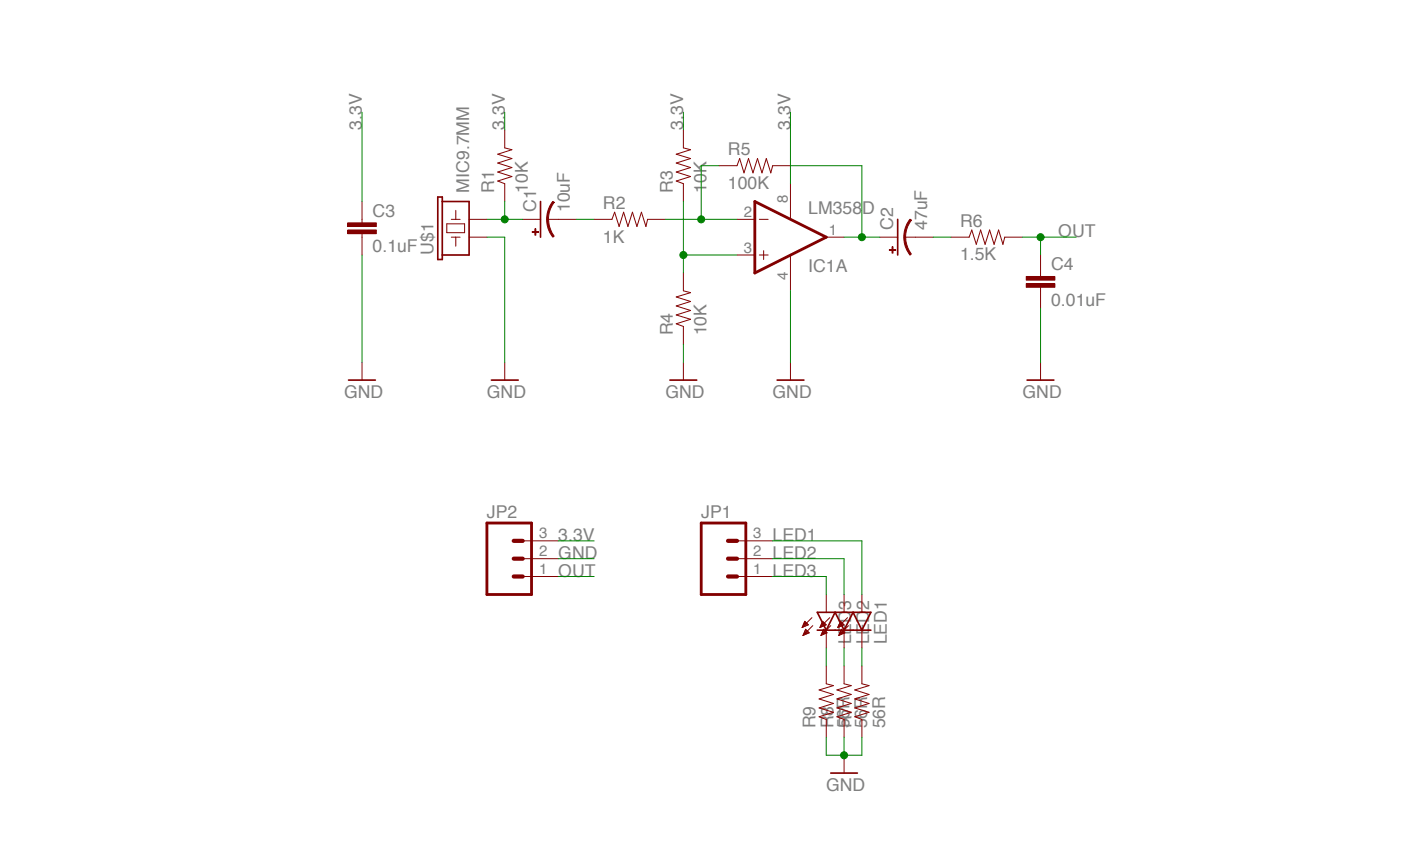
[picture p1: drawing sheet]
<?xml version="1.0" encoding="utf-8"?>
<!DOCTYPE eagle SYSTEM "eagle.dtd">
<!--
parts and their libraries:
SparkFun-Resistors: Licensing: Creative Commons ShareAlike 4.0 International - https://creativecommons.org/licenses/by-sa/4.0
-->
<eagle version="7.1.0">
<drawing>
<settings>
<setting alwaysvectorfont="no"/>
<setting verticaltext="up"/>
</settings>
<grid distance="0.1" unitdist="inch" unit="inch" style="lines" multiple="1" display="no" altdistance="0.01" altunitdist="inch" altunit="inch"/>
<schematic xreflabel="%F%N/%S.%C%R" xrefpart="/%S.%C%R">
<libraries>
<library name="linear">
<symbols>
<symbol name="OPAMP">
<wire x1="-5.08" y1="5.08" x2="-5.08" y2="-5.08" width="0.4064" layer="94"/>
<wire x1="-5.08" y1="-5.08" x2="5.08" y2="0" width="0.4064" layer="94"/>
<wire x1="5.08" y1="0" x2="-5.08" y2="5.08" width="0.4064" layer="94"/>
<wire x1="-3.81" y1="3.175" x2="-3.81" y2="1.905" width="0.1524" layer="94"/>
<wire x1="-4.445" y1="2.54" x2="-3.175" y2="2.54" width="0.1524" layer="94"/>
<wire x1="-4.445" y1="-2.54" x2="-3.175" y2="-2.54" width="0.1524" layer="94"/>
<text x="2.54" y="3.175" size="1.778" layer="95">&gt;NAME</text>
<text x="2.54" y="-5.08" size="1.778" layer="96">&gt;VALUE</text>
<pin name="-IN" x="-7.62" y="-2.54" visible="pad" length="short" direction="in"/>
<pin name="+IN" x="-7.62" y="2.54" visible="pad" length="short" direction="in"/>
<pin name="OUT" x="7.62" y="0" visible="pad" length="short" direction="out" rot="R180"/>
</symbol>
<symbol name="PWR+-">
<text x="1.27" y="3.175" size="0.8128" layer="93" rot="R90">V+</text>
<text x="1.27" y="-4.445" size="0.8128" layer="93" rot="R90">V-</text>
<pin name="V+" x="0" y="7.62" visible="pad" length="middle" direction="pwr" rot="R270"/>
<pin name="V-" x="0" y="-7.62" visible="pad" length="middle" direction="pwr" rot="R90"/>
</symbol>
</symbols>
<devicesets>
<deviceset name="LM358" prefix="IC">
<gates>
<gate name="A" symbol="OPAMP" x="15.24" y="10.16" swaplevel="1"/>
<gate name="B" symbol="OPAMP" x="15.24" y="-12.7" swaplevel="1"/>
<gate name="P" symbol="PWR+-" x="15.24" y="10.16" addlevel="request"/>
</gates>
<devices>
<device name="N" package="DIL08">
<connects>
<connect gate="A" pin="+IN" pad="3"/>
<connect gate="A" pin="-IN" pad="2"/>
<connect gate="A" pin="OUT" pad="1"/>
<connect gate="B" pin="+IN" pad="5"/>
<connect gate="B" pin="-IN" pad="6"/>
<connect gate="B" pin="OUT" pad="7"/>
<connect gate="P" pin="V+" pad="8"/>
<connect gate="P" pin="V-" pad="4"/>
</connects>
<technologies>
<technology name=""/>
</technologies>
</device>
<device name="D" package="SO08">
<connects>
<connect gate="A" pin="+IN" pad="3"/>
<connect gate="A" pin="-IN" pad="2"/>
<connect gate="A" pin="OUT" pad="1"/>
<connect gate="B" pin="+IN" pad="5"/>
<connect gate="B" pin="-IN" pad="6"/>
<connect gate="B" pin="OUT" pad="7"/>
<connect gate="P" pin="V+" pad="8"/>
<connect gate="P" pin="V-" pad="4"/>
</connects>
<technologies>
<technology name=""/>
</technologies>
</device>
<device name="MX" package="SO08">
<connects>
<connect gate="A" pin="+IN" pad="3"/>
<connect gate="A" pin="-IN" pad="2"/>
<connect gate="A" pin="OUT" pad="1"/>
<connect gate="B" pin="+IN" pad="5"/>
<connect gate="B" pin="-IN" pad="6"/>
<connect gate="B" pin="OUT" pad="7"/>
<connect gate="P" pin="V+" pad="8"/>
<connect gate="P" pin="V-" pad="4"/>
</connects>
<technologies>
<technology name=""/>
</technologies>
</device>
</devices>
</deviceset>
</devicesets>
</library>
<library name="SparkFun-Resistors">
<symbols>
<symbol name="RESISTOR">
<wire x1="-2.54" y1="0" x2="-2.159" y2="1.016" width="0.1524" layer="94"/>
<wire x1="-2.159" y1="1.016" x2="-1.524" y2="-1.016" width="0.1524" layer="94"/>
<wire x1="-1.524" y1="-1.016" x2="-0.889" y2="1.016" width="0.1524" layer="94"/>
<wire x1="-0.889" y1="1.016" x2="-0.254" y2="-1.016" width="0.1524" layer="94"/>
<wire x1="-0.254" y1="-1.016" x2="0.381" y2="1.016" width="0.1524" layer="94"/>
<wire x1="0.381" y1="1.016" x2="1.016" y2="-1.016" width="0.1524" layer="94"/>
<wire x1="1.016" y1="-1.016" x2="1.651" y2="1.016" width="0.1524" layer="94"/>
<wire x1="1.651" y1="1.016" x2="2.286" y2="-1.016" width="0.1524" layer="94"/>
<wire x1="2.286" y1="-1.016" x2="2.54" y2="0" width="0.1524" layer="94"/>
<text x="-3.81" y="1.4986" size="1.778" layer="95">&gt;NAME</text>
<text x="-3.81" y="-3.302" size="1.778" layer="96">&gt;VALUE</text>
<pin name="2" x="5.08" y="0" visible="off" length="short" direction="pas" swaplevel="1" rot="R180"/>
<pin name="1" x="-5.08" y="0" visible="off" length="short" direction="pas" swaplevel="1"/>
</symbol>
</symbols>
<devicesets>
<deviceset name="RESISTOR" prefix="R" uservalue="yes">
<gates>
<gate name="G$1" symbol="RESISTOR" x="0" y="0"/>
</gates>
<devices>
<device name="1206" package="1206">
<connects>
<connect gate="G$1" pin="1" pad="1"/>
<connect gate="G$1" pin="2" pad="2"/>
</connects>
<technologies>
<technology name=""/>
</technologies>
</device>
<device name="AXIAL-0.3" package="AXIAL-0.3">
<connects>
<connect gate="G$1" pin="1" pad="P$1"/>
<connect gate="G$1" pin="2" pad="P$2"/>
</connects>
<technologies>
<technology name=""/>
</technologies>
</device>
<device name="2010" package="R2010">
<connects>
<connect gate="G$1" pin="1" pad="1"/>
<connect gate="G$1" pin="2" pad="2"/>
</connects>
<technologies>
<technology name=""/>
</technologies>
</device>
<device name="0805-RES" package="0805">
<connects>
<connect gate="G$1" pin="1" pad="1"/>
<connect gate="G$1" pin="2" pad="2"/>
</connects>
<technologies>
<technology name=""/>
</technologies>
</device>
<device name="0603-RES" package="0603-RES">
<connects>
<connect gate="G$1" pin="1" pad="1"/>
<connect gate="G$1" pin="2" pad="2"/>
</connects>
<technologies>
<technology name=""/>
</technologies>
</device>
<device name="0603" package="0603-RES">
<connects>
<connect gate="G$1" pin="1" pad="1"/>
<connect gate="G$1" pin="2" pad="2"/>
</connects>
<technologies>
<technology name=""/>
</technologies>
</device>
<device name="PTH-1/6W" package="1/6W-RES">
<connects>
<connect gate="G$1" pin="1" pad="1"/>
<connect gate="G$1" pin="2" pad="2"/>
</connects>
<technologies>
<technology name=""/>
</technologies>
</device>
<device name="2512" package="R2512">
<connects>
<connect gate="G$1" pin="1" pad="1"/>
<connect gate="G$1" pin="2" pad="2"/>
</connects>
<technologies>
<technology name=""/>
</technologies>
</device>
<device name="PTH-1/4W" package="AXIAL-0.4">
<connects>
<connect gate="G$1" pin="1" pad="P$1"/>
<connect gate="G$1" pin="2" pad="P$2"/>
</connects>
<technologies>
<technology name=""/>
</technologies>
</device>
<device name="PTH-1/2W" package="AXIAL-0.5">
<connects>
<connect gate="G$1" pin="1" pad="P$1"/>
<connect gate="G$1" pin="2" pad="P$2"/>
</connects>
<technologies>
<technology name=""/>
</technologies>
</device>
<device name="PTH-1W" package="AXIAL-0.6">
<connects>
<connect gate="G$1" pin="1" pad="P$1"/>
<connect gate="G$1" pin="2" pad="P$2"/>
</connects>
<technologies>
<technology name=""/>
</technologies>
</device>
<device name="PTH-2W" package="AXIAL-0.8">
<connects>
<connect gate="G$1" pin="1" pad="P$1"/>
<connect gate="G$1" pin="2" pad="P$2"/>
</connects>
<technologies>
<technology name=""/>
</technologies>
</device>
<device name="KIT" package="AXIAL-0.3-KIT">
<connects>
<connect gate="G$1" pin="1" pad="P$1"/>
<connect gate="G$1" pin="2" pad="P$2"/>
</connects>
<technologies>
<technology name=""/>
</technologies>
</device>
<device name="EZ" package="AXIAL-0.3EZ">
<connects>
<connect gate="G$1" pin="1" pad="P$1"/>
<connect gate="G$1" pin="2" pad="P$2"/>
</connects>
<technologies>
<technology name=""/>
</technologies>
</device>
<device name="PTH-1/4W-VERT-KIT" package="AXIAL-0.1EZ">
<connects>
<connect gate="G$1" pin="1" pad="P$1"/>
<connect gate="G$1" pin="2" pad="P$2"/>
</connects>
<technologies>
<technology name=""/>
</technologies>
</device>
<device name="PTH-1/4W-VERT" package="AXIAL-0.1">
<connects>
<connect gate="G$1" pin="1" pad="P$1"/>
<connect gate="G$1" pin="2" pad="P$2"/>
</connects>
<technologies>
<technology name=""/>
</technologies>
</device>
</devices>
</deviceset>
</devicesets>
</library>
<library name="SparkFun-Sensors">
<symbols>
<symbol name="BUZZER">
<wire x1="-1.27" y1="1.905" x2="0" y2="1.905" width="0.1524" layer="94"/>
<wire x1="0" y1="1.905" x2="0" y2="2.54" width="0.1524" layer="94"/>
<wire x1="0" y1="1.905" x2="0" y2="1.27" width="0.1524" layer="94"/>
<wire x1="0.635" y1="3.175" x2="0.635" y2="0.635" width="0.1524" layer="94"/>
<wire x1="0.635" y1="0.635" x2="1.905" y2="0.635" width="0.1524" layer="94"/>
<wire x1="1.905" y1="0.635" x2="1.905" y2="3.175" width="0.1524" layer="94"/>
<wire x1="1.905" y1="3.175" x2="0.635" y2="3.175" width="0.1524" layer="94"/>
<wire x1="2.54" y1="2.54" x2="2.54" y2="1.905" width="0.1524" layer="94"/>
<wire x1="2.54" y1="1.905" x2="3.81" y2="1.905" width="0.1524" layer="94"/>
<wire x1="2.54" y1="1.905" x2="2.54" y2="1.27" width="0.1524" layer="94"/>
<wire x1="5.08" y1="0" x2="5.08" y2="3.81" width="0.254" layer="94"/>
<wire x1="5.08" y1="3.81" x2="5.715" y2="3.81" width="0.254" layer="94"/>
<wire x1="5.715" y1="3.81" x2="5.715" y2="4.445" width="0.254" layer="94"/>
<wire x1="5.715" y1="4.445" x2="-3.175" y2="4.445" width="0.254" layer="94"/>
<wire x1="-3.175" y1="4.445" x2="-3.175" y2="3.81" width="0.254" layer="94"/>
<wire x1="-3.175" y1="3.81" x2="-2.54" y2="3.81" width="0.254" layer="94"/>
<wire x1="-2.54" y1="3.81" x2="-2.54" y2="0" width="0.254" layer="94"/>
<wire x1="-2.54" y1="3.81" x2="5.08" y2="3.81" width="0.254" layer="94"/>
<wire x1="-2.54" y1="0" x2="5.08" y2="0" width="0.254" layer="94"/>
<text x="-2.54" y="5.08" size="1.778" layer="95">&gt;NAME</text>
<text x="6.35" y="0" size="1.778" layer="96">&gt;VALUE</text>
<pin name="2" x="2.54" y="-2.54" visible="off" length="short" direction="pas" rot="R90"/>
<pin name="1" x="0" y="-2.54" visible="off" length="short" direction="pas" rot="R90"/>
</symbol>
</symbols>
<devicesets>
<deviceset name="MIC">
<gates>
<gate name="G$1" symbol="BUZZER" x="0" y="0"/>
</gates>
<devices>
<device name="9.7MM" package="MIC-9.7MM">
<connects>
<connect gate="G$1" pin="1" pad="1"/>
<connect gate="G$1" pin="2" pad="2"/>
</connects>
<technologies>
<technology name="">
<attribute name="PROD_ID" value="COMP-08856" constant="no"/>
</technology>
</technologies>
</device>
<device name="ELECTRET_SMD" package="MIC_ELECTRET_SMD">
<connects>
<connect gate="G$1" pin="1" pad="1"/>
<connect gate="G$1" pin="2" pad="2"/>
</connects>
<technologies>
<technology name=""/>
</technologies>
</device>
<device name="SMD_LESS_PASTE" package="MIC_ELECTRET_SMD_LESS_PASTE">
<connects>
<connect gate="G$1" pin="1" pad="1"/>
<connect gate="G$1" pin="2" pad="2"/>
</connects>
<technologies>
<technology name=""/>
</technologies>
</device>
</devices>
</deviceset>
</devicesets>
</library>
<library name="SparkFun-Capacitors">
<symbols>
<symbol name="CAP">
<wire x1="0" y1="2.54" x2="0" y2="2.032" width="0.1524" layer="94"/>
<wire x1="0" y1="0" x2="0" y2="0.508" width="0.1524" layer="94"/>
<text x="1.524" y="2.921" size="1.778" layer="95">&gt;NAME</text>
<text x="1.524" y="-2.159" size="1.778" layer="96">&gt;VALUE</text>
<rectangle x1="-2.032" y1="0.508" x2="2.032" y2="1.016" layer="94"/>
<rectangle x1="-2.032" y1="1.524" x2="2.032" y2="2.032" layer="94"/>
<pin name="1" x="0" y="5.08" visible="off" length="short" direction="pas" swaplevel="1" rot="R270"/>
<pin name="2" x="0" y="-2.54" visible="off" length="short" direction="pas" swaplevel="1" rot="R90"/>
</symbol>
</symbols>
<devicesets>
<deviceset name="CAP" prefix="C" uservalue="yes">
<gates>
<gate name="G$1" symbol="CAP" x="0" y="0"/>
</gates>
<devices>
<device name="PTH" package="CAP-PTH-SMALL">
<connects>
<connect gate="G$1" pin="1" pad="1"/>
<connect gate="G$1" pin="2" pad="2"/>
</connects>
<technologies>
<technology name=""/>
</technologies>
</device>
<device name="PTH2" package="CAP-PTH-SMALL2">
<connects>
<connect gate="G$1" pin="1" pad="1"/>
<connect gate="G$1" pin="2" pad="2"/>
</connects>
<technologies>
<technology name=""/>
</technologies>
</device>
<device name="0805" package="0805">
<connects>
<connect gate="G$1" pin="1" pad="1"/>
<connect gate="G$1" pin="2" pad="2"/>
</connects>
<technologies>
<technology name=""/>
</technologies>
</device>
<device name="PTH3" package="CAP-PTH-LARGE">
<connects>
<connect gate="G$1" pin="1" pad="1"/>
<connect gate="G$1" pin="2" pad="2"/>
</connects>
<technologies>
<technology name=""/>
</technologies>
</device>
<device name="SMD" package="GRM43D">
<connects>
<connect gate="G$1" pin="1" pad="A"/>
<connect gate="G$1" pin="2" pad="C"/>
</connects>
<technologies>
<technology name=""/>
</technologies>
</device>
<device name="0603-CAP" package="0603-CAP">
<connects>
<connect gate="G$1" pin="1" pad="1"/>
<connect gate="G$1" pin="2" pad="2"/>
</connects>
<technologies>
<technology name=""/>
</technologies>
</device>
<device name="0402-CAP" package="0402-CAP">
<connects>
<connect gate="G$1" pin="1" pad="1"/>
<connect gate="G$1" pin="2" pad="2"/>
</connects>
<technologies>
<technology name=""/>
</technologies>
</device>
<device name="PTH1" package="CAP-PTH-5MM">
<connects>
<connect gate="G$1" pin="1" pad="1"/>
<connect gate="G$1" pin="2" pad="2"/>
</connects>
<technologies>
<technology name=""/>
</technologies>
</device>
<device name="_" package="AXIAL-5MM">
<connects>
<connect gate="G$1" pin="1" pad="P$1"/>
<connect gate="G$1" pin="2" pad="P$2"/>
</connects>
<technologies>
<technology name=""/>
</technologies>
</device>
<device name="1210" package="1210">
<connects>
<connect gate="G$1" pin="1" pad="1"/>
<connect gate="G$1" pin="2" pad="2"/>
</connects>
<technologies>
<technology name=""/>
</technologies>
</device>
<device name="1206" package="1206">
<connects>
<connect gate="G$1" pin="1" pad="1"/>
<connect gate="G$1" pin="2" pad="2"/>
</connects>
<technologies>
<technology name=""/>
</technologies>
</device>
<device name="ASMD" package="CTZ3">
<connects>
<connect gate="G$1" pin="1" pad="+"/>
<connect gate="G$1" pin="2" pad="-"/>
</connects>
<technologies>
<technology name=""/>
</technologies>
</device>
<device name="KIT" package="CAP-PTH-SMALL-KIT">
<connects>
<connect gate="G$1" pin="1" pad="1"/>
<connect gate="G$1" pin="2" pad="2"/>
</connects>
<technologies>
<technology name=""/>
</technologies>
</device>
<device name="EZ" package="CAP-PTH-SMALLEZ">
<connects>
<connect gate="G$1" pin="1" pad="1"/>
<connect gate="G$1" pin="2" pad="2"/>
</connects>
<technologies>
<technology name=""/>
</technologies>
</device>
</devices>
</deviceset>
</devicesets>
</library>
<library name="SparkFun-Aesthetics">
<symbols>
<symbol name="DGND">
<wire x1="-1.905" y1="0" x2="1.905" y2="0" width="0.254" layer="94"/>
<text x="-2.54" y="-2.54" size="1.778" layer="96">&gt;VALUE</text>
<pin name="GND" x="0" y="2.54" visible="off" length="short" direction="sup" rot="R270"/>
</symbol>
</symbols>
<devicesets>
<deviceset name="GND" prefix="GND">
<gates>
<gate name="1" symbol="DGND" x="0" y="0"/>
</gates>
<devices>
<device name="">
<technologies>
<technology name=""/>
</technologies>
</device>
</devices>
</deviceset>
</devicesets>
</library>
<library name="SparkFun-LED">
<symbols>
<symbol name="LED">
<wire x1="1.27" y1="0" x2="0" y2="-2.54" width="0.254" layer="94"/>
<wire x1="0" y1="-2.54" x2="-1.27" y2="0" width="0.254" layer="94"/>
<wire x1="1.27" y1="-2.54" x2="0" y2="-2.54" width="0.254" layer="94"/>
<wire x1="0" y1="-2.54" x2="-1.27" y2="-2.54" width="0.254" layer="94"/>
<wire x1="1.27" y1="0" x2="0" y2="0" width="0.254" layer="94"/>
<wire x1="0" y1="0" x2="-1.27" y2="0" width="0.254" layer="94"/>
<wire x1="-2.032" y1="-0.762" x2="-3.429" y2="-2.159" width="0.1524" layer="94"/>
<wire x1="-1.905" y1="-1.905" x2="-3.302" y2="-3.302" width="0.1524" layer="94"/>
<text x="3.556" y="-4.572" size="1.778" layer="95" rot="R90">&gt;NAME</text>
<text x="5.715" y="-4.572" size="1.778" layer="96" rot="R90">&gt;VALUE</text>
<pin name="C" x="0" y="-5.08" visible="off" length="short" direction="pas" rot="R90"/>
<pin name="A" x="0" y="2.54" visible="off" length="short" direction="pas" rot="R270"/>
<polygon width="0.1524" layer="94">
<vertex x="-3.429" y="-2.159"/>
<vertex x="-3.048" y="-1.27"/>
<vertex x="-2.54" y="-1.778"/>
</polygon>
<polygon width="0.1524" layer="94">
<vertex x="-3.302" y="-3.302"/>
<vertex x="-2.921" y="-2.413"/>
<vertex x="-2.413" y="-2.921"/>
</polygon>
</symbol>
</symbols>
<devicesets>
<deviceset name="LED" prefix="LED" uservalue="yes">
<gates>
<gate name="G$1" symbol="LED" x="0" y="0"/>
</gates>
<devices>
<device name="5MM" package="LED5MM">
<connects>
<connect gate="G$1" pin="A" pad="A"/>
<connect gate="G$1" pin="C" pad="K"/>
</connects>
<technologies>
<technology name=""/>
</technologies>
</device>
<device name="3MM" package="LED3MM">
<connects>
<connect gate="G$1" pin="A" pad="A"/>
<connect gate="G$1" pin="C" pad="K"/>
</connects>
<technologies>
<technology name=""/>
</technologies>
</device>
<device name="1206" package="LED-1206">
<connects>
<connect gate="G$1" pin="A" pad="A"/>
<connect gate="G$1" pin="C" pad="C"/>
</connects>
<technologies>
<technology name=""/>
</technologies>
</device>
<device name="0603" package="LED-0603">
<connects>
<connect gate="G$1" pin="A" pad="A"/>
<connect gate="G$1" pin="C" pad="C"/>
</connects>
<technologies>
<technology name=""/>
</technologies>
</device>
<device name="10MM" package="LED10MM">
<connects>
<connect gate="G$1" pin="A" pad="A"/>
<connect gate="G$1" pin="C" pad="C"/>
</connects>
<technologies>
<technology name=""/>
</technologies>
</device>
<device name="-FKIT-1206" package="FKIT-LED-1206">
<connects>
<connect gate="G$1" pin="A" pad="A"/>
<connect gate="G$1" pin="C" pad="C"/>
</connects>
<technologies>
<technology name=""/>
</technologies>
</device>
<device name="-3MM-NO_SILK" package="LED3MM-NS">
<connects>
<connect gate="G$1" pin="A" pad="A"/>
<connect gate="G$1" pin="C" pad="K"/>
</connects>
<technologies>
<technology name=""/>
</technologies>
</device>
<device name="5MM-KIT" package="LED5MM-KIT">
<connects>
<connect gate="G$1" pin="A" pad="A"/>
<connect gate="G$1" pin="C" pad="K"/>
</connects>
<technologies>
<technology name=""/>
</technologies>
</device>
<device name="1206-BOTTOM" package="LED-1206-BOTTOM">
<connects>
<connect gate="G$1" pin="A" pad="A"/>
<connect gate="G$1" pin="C" pad="C"/>
</connects>
<technologies>
<technology name=""/>
</technologies>
</device>
</devices>
</deviceset>
</devicesets>
</library>
<library name="IDEO-Capacitors">
<symbols>
<symbol name="POLAR">
<wire x1="-2.54" y1="0" x2="2.54" y2="0" width="0.254" layer="94"/>
<wire x1="0" y1="-1.016" x2="0" y2="-2.54" width="0.1524" layer="94"/>
<wire x1="0" y1="-1" x2="2.4892" y2="-1.8542" width="0.254" layer="94" curve="-37.878202" cap="flat"/>
<wire x1="-2.4669" y1="-1.8504" x2="0" y2="-1.0161" width="0.254" layer="94" curve="-37.376341" cap="flat"/>
<text x="1.016" y="0.635" size="1.778" layer="95">&gt;NAME</text>
<text x="1.016" y="-4.191" size="1.778" layer="96">&gt;VALUE</text>
<rectangle x1="-2.253" y1="0.668" x2="-1.364" y2="0.795" layer="94"/>
<rectangle x1="-1.872" y1="0.287" x2="-1.745" y2="1.176" layer="94"/>
<pin name="+" x="0" y="2.54" visible="off" length="short" direction="pas" swaplevel="1" rot="R270"/>
<pin name="-" x="0" y="-5.08" visible="off" length="short" direction="pas" swaplevel="1" rot="R90"/>
</symbol>
</symbols>
<devicesets>
<deviceset name="SURFACEMT" prefix="C">
<gates>
<gate name="G$1" symbol="POLAR" x="0" y="0"/>
</gates>
<devices>
<device name="POLAR" package="POLAR">
<connects>
<connect gate="G$1" pin="+" pad="P$1"/>
<connect gate="G$1" pin="-" pad="P$2"/>
</connects>
<technologies>
<technology name=""/>
</technologies>
</device>
</devices>
</deviceset>
</devicesets>
</library>
<library name="SparkFun-Connectors">
<symbols>
<symbol name="M03">
<wire x1="3.81" y1="-5.08" x2="-2.54" y2="-5.08" width="0.4064" layer="94"/>
<wire x1="1.27" y1="2.54" x2="2.54" y2="2.54" width="0.6096" layer="94"/>
<wire x1="1.27" y1="0" x2="2.54" y2="0" width="0.6096" layer="94"/>
<wire x1="1.27" y1="-2.54" x2="2.54" y2="-2.54" width="0.6096" layer="94"/>
<wire x1="-2.54" y1="5.08" x2="-2.54" y2="-5.08" width="0.4064" layer="94"/>
<wire x1="3.81" y1="-5.08" x2="3.81" y2="5.08" width="0.4064" layer="94"/>
<wire x1="-2.54" y1="5.08" x2="3.81" y2="5.08" width="0.4064" layer="94"/>
<text x="-2.54" y="-7.62" size="1.778" layer="96">&gt;VALUE</text>
<text x="-2.54" y="5.842" size="1.778" layer="95">&gt;NAME</text>
<pin name="1" x="7.62" y="-2.54" visible="pad" length="middle" direction="pas" swaplevel="1" rot="R180"/>
<pin name="2" x="7.62" y="0" visible="pad" length="middle" direction="pas" swaplevel="1" rot="R180"/>
<pin name="3" x="7.62" y="2.54" visible="pad" length="middle" direction="pas" swaplevel="1" rot="R180"/>
</symbol>
</symbols>
<devicesets>
<deviceset name="M03" prefix="JP" uservalue="yes">
<gates>
<gate name="G$1" symbol="M03" x="-2.54" y="0"/>
</gates>
<devices>
<device name="PTH" package="1X03">
<connects>
<connect gate="G$1" pin="1" pad="1"/>
<connect gate="G$1" pin="2" pad="2"/>
<connect gate="G$1" pin="3" pad="3"/>
</connects>
<technologies>
<technology name=""/>
</technologies>
</device>
<device name="POLAR" package="MOLEX-1X3">
<connects>
<connect gate="G$1" pin="1" pad="1"/>
<connect gate="G$1" pin="2" pad="2"/>
<connect gate="G$1" pin="3" pad="3"/>
</connects>
<technologies>
<technology name=""/>
</technologies>
</device>
<device name="SCREW" package="SCREWTERMINAL-3.5MM-3">
<connects>
<connect gate="G$1" pin="1" pad="1"/>
<connect gate="G$1" pin="2" pad="2"/>
<connect gate="G$1" pin="3" pad="3"/>
</connects>
<technologies>
<technology name=""/>
</technologies>
</device>
<device name="LOCK" package="1X03_LOCK">
<connects>
<connect gate="G$1" pin="1" pad="1"/>
<connect gate="G$1" pin="2" pad="2"/>
<connect gate="G$1" pin="3" pad="3"/>
</connects>
<technologies>
<technology name=""/>
</technologies>
</device>
<device name="LOCK_LONGPADS" package="1X03_LOCK_LONGPADS">
<connects>
<connect gate="G$1" pin="1" pad="1"/>
<connect gate="G$1" pin="2" pad="2"/>
<connect gate="G$1" pin="3" pad="3"/>
</connects>
<technologies>
<technology name=""/>
</technologies>
</device>
<device name="POLAR_LOCK" package="MOLEX-1X3_LOCK">
<connects>
<connect gate="G$1" pin="1" pad="1"/>
<connect gate="G$1" pin="2" pad="2"/>
<connect gate="G$1" pin="3" pad="3"/>
</connects>
<technologies>
<technology name=""/>
</technologies>
</device>
<device name="SCREW_LOCK" package="SCREWTERMINAL-3.5MM-3_LOCK.007S">
<connects>
<connect gate="G$1" pin="1" pad="1"/>
<connect gate="G$1" pin="2" pad="2"/>
<connect gate="G$1" pin="3" pad="3"/>
</connects>
<technologies>
<technology name=""/>
</technologies>
</device>
<device name="1X03_NO_SILK" package="1X03_NO_SILK">
<connects>
<connect gate="G$1" pin="1" pad="1"/>
<connect gate="G$1" pin="2" pad="2"/>
<connect gate="G$1" pin="3" pad="3"/>
</connects>
<technologies>
<technology name=""/>
</technologies>
</device>
<device name="LONGPADS" package="1X03_LONGPADS">
<connects>
<connect gate="G$1" pin="1" pad="1"/>
<connect gate="G$1" pin="2" pad="2"/>
<connect gate="G$1" pin="3" pad="3"/>
</connects>
<technologies>
<technology name=""/>
</technologies>
</device>
<device name="JST-PTH" package="JST-3-PTH">
<connects>
<connect gate="G$1" pin="1" pad="1"/>
<connect gate="G$1" pin="2" pad="2"/>
<connect gate="G$1" pin="3" pad="3"/>
</connects>
<technologies>
<technology name="">
<attribute name="SKU" value="PRT-09915" constant="no"/>
</technology>
</technologies>
</device>
<device name="POGO_PIN_HOLES_ONLY" package="1X03_PP_HOLES_ONLY">
<connects>
<connect gate="G$1" pin="1" pad="1"/>
<connect gate="G$1" pin="2" pad="2"/>
<connect gate="G$1" pin="3" pad="3"/>
</connects>
<technologies>
<technology name=""/>
</technologies>
</device>
<device name="-SCREW-5MM" package="SCREWTERMINAL-5MM-3">
<connects>
<connect gate="G$1" pin="1" pad="1"/>
<connect gate="G$1" pin="2" pad="2"/>
<connect gate="G$1" pin="3" pad="3"/>
</connects>
<technologies>
<technology name="">
<attribute name="STOREFRONT_ID" value="PRT-08433" constant="no"/>
</technology>
</technologies>
</device>
<device name="LOCK_NO_SILK" package="1X03_LOCK_NO_SILK">
<connects>
<connect gate="G$1" pin="1" pad="1"/>
<connect gate="G$1" pin="2" pad="2"/>
<connect gate="G$1" pin="3" pad="3"/>
</connects>
<technologies>
<technology name=""/>
</technologies>
</device>
<device name="JST-SMD" package="JST-3-SMD">
<connects>
<connect gate="G$1" pin="1" pad="1"/>
<connect gate="G$1" pin="2" pad="2"/>
<connect gate="G$1" pin="3" pad="3"/>
</connects>
<technologies>
<technology name=""/>
</technologies>
</device>
<device name="SMD" package="1X03-1MM-RA">
<connects>
<connect gate="G$1" pin="1" pad="1"/>
<connect gate="G$1" pin="2" pad="2"/>
<connect gate="G$1" pin="3" pad="3"/>
</connects>
<technologies>
<technology name=""/>
</technologies>
</device>
<device name="SMD_RA_FEMALE" package="1X03_SMD_RA_FEMALE">
<connects>
<connect gate="G$1" pin="1" pad="1"/>
<connect gate="G$1" pin="2" pad="2"/>
<connect gate="G$1" pin="3" pad="3"/>
</connects>
<technologies>
<technology name="">
<attribute name="PROD_ID" value="CONN-10926"/>
<attribute name="VALUE" value="1x3 RA Female .1&quot;"/>
</technology>
</technologies>
</device>
<device name="SMD_RA_MALE" package="1X03_SMD_RA_MALE">
<connects>
<connect gate="G$1" pin="1" pad="1"/>
<connect gate="G$1" pin="2" pad="2"/>
<connect gate="G$1" pin="3" pad="3"/>
</connects>
<technologies>
<technology name="">
<attribute name="PROD_ID" value="CONN-10925"/>
</technology>
</technologies>
</device>
<device name="SMD_RA_MALE_POST" package="1X03_SMD_RA_MALE_POST">
<connects>
<connect gate="G$1" pin="1" pad="1"/>
<connect gate="G$1" pin="2" pad="2"/>
<connect gate="G$1" pin="3" pad="3"/>
</connects>
<technologies>
<technology name=""/>
</technologies>
</device>
<device name="JST-PTH-VERT" package="JST-3-PTH-VERT">
<connects>
<connect gate="G$1" pin="1" pad="1"/>
<connect gate="G$1" pin="2" pad="2"/>
<connect gate="G$1" pin="3" pad="3"/>
</connects>
<technologies>
<technology name=""/>
</technologies>
</device>
<device name="1X03_SMD_RA_MALE_POST_SMALLER" package="1X03_SMD_RA_MALE_POST_SMALLER">
<connects>
<connect gate="G$1" pin="1" pad="1"/>
<connect gate="G$1" pin="2" pad="2"/>
<connect gate="G$1" pin="3" pad="3"/>
</connects>
<technologies>
<technology name=""/>
</technologies>
</device>
<device name="1X03_SMD_RA_MALE_POST_SMALLEST" package="1X03_SMD_RA_MALE_POST_SMALLEST">
<connects>
<connect gate="G$1" pin="1" pad="1"/>
<connect gate="G$1" pin="2" pad="2"/>
<connect gate="G$1" pin="3" pad="3"/>
</connects>
<technologies>
<technology name=""/>
</technologies>
</device>
</devices>
</deviceset>
</devicesets>
</library>
</libraries>
<attributes>
</attributes>
<variantdefs>
</variantdefs>
<classes>
<class number="0" name="default" width="0" drill="0">
</class>
</classes>
<parts>
<part name="IC1" library="linear" deviceset="LM358" device="D"/>
<part name="R1" library="SparkFun-Resistors" deviceset="RESISTOR" device="0603" value="10K"/>
<part name="U$1" library="SparkFun-Sensors" deviceset="MIC" device="9.7MM"/>
<part name="R2" library="SparkFun-Resistors" deviceset="RESISTOR" device="0603" value="1K"/>
<part name="R3" library="SparkFun-Resistors" deviceset="RESISTOR" device="0603" value="10K"/>
<part name="R4" library="SparkFun-Resistors" deviceset="RESISTOR" device="0603" value="10K"/>
<part name="R5" library="SparkFun-Resistors" deviceset="RESISTOR" device="0603" value="100K"/>
<part name="GND1" library="SparkFun-Aesthetics" deviceset="GND" device=""/>
<part name="GND2" library="SparkFun-Aesthetics" deviceset="GND" device=""/>
<part name="GND3" library="SparkFun-Aesthetics" deviceset="GND" device=""/>
<part name="GND4" library="SparkFun-Aesthetics" deviceset="GND" device=""/>
<part name="R6" library="SparkFun-Resistors" deviceset="RESISTOR" device="0603" value="1.5K"/>
<part name="GND5" library="SparkFun-Aesthetics" deviceset="GND" device=""/>
<part name="C3" library="SparkFun-Capacitors" deviceset="CAP" device="0805" value="0.1uF"/>
<part name="C4" library="SparkFun-Capacitors" deviceset="CAP" device="0805" value="0.01uF"/>
<part name="R7" library="SparkFun-Resistors" deviceset="RESISTOR" device="0603" value="56R"/>
<part name="R8" library="SparkFun-Resistors" deviceset="RESISTOR" device="0603" value="56R"/>
<part name="R9" library="SparkFun-Resistors" deviceset="RESISTOR" device="0603" value="56R"/>
<part name="LED1" library="SparkFun-LED" deviceset="LED" device="0603"/>
<part name="LED2" library="SparkFun-LED" deviceset="LED" device="0603"/>
<part name="LED3" library="SparkFun-LED" deviceset="LED" device="0603"/>
<part name="GND6" library="SparkFun-Aesthetics" deviceset="GND" device=""/>
<part name="C1" library="IDEO-Capacitors" deviceset="SURFACEMT" device="POLAR" value="10uF"/>
<part name="C2" library="IDEO-Capacitors" deviceset="SURFACEMT" device="POLAR" value="47uF"/>
<part name="JP1" library="SparkFun-Connectors" deviceset="M03" device="1X03_NO_SILK"/>
<part name="JP2" library="SparkFun-Connectors" deviceset="M03" device="1X03_NO_SILK"/>
</parts>
<sheets>
<sheet>
<plain>
</plain>
<instances>
<instance part="IC1" gate="A" x="55.88" y="66.04" rot="MR180"/>
<instance part="R1" gate="G$1" x="15.24" y="76.2" rot="R90"/>
<instance part="U$1" gate="G$1" x="10.16" y="66.04" rot="R90"/>
<instance part="R2" gate="G$1" x="33.02" y="68.58"/>
<instance part="R3" gate="G$1" x="40.64" y="76.2" rot="R90"/>
<instance part="R4" gate="G$1" x="40.64" y="55.88" rot="R90"/>
<instance part="R5" gate="G$1" x="50.8" y="76.2"/>
<instance part="IC1" gate="P" x="55.88" y="66.04"/>
<instance part="GND1" gate="1" x="15.24" y="45.72"/>
<instance part="GND2" gate="1" x="40.64" y="45.72"/>
<instance part="GND3" gate="1" x="55.88" y="45.72"/>
<instance part="GND4" gate="1" x="-5.08" y="45.72"/>
<instance part="R6" gate="G$1" x="83.82" y="66.04"/>
<instance part="GND5" gate="1" x="91.44" y="45.72"/>
<instance part="C3" gate="G$1" x="-5.08" y="66.04"/>
<instance part="C4" gate="G$1" x="91.44" y="58.42"/>
<instance part="R7" gate="G$1" x="66.04" y="0" rot="R90"/>
<instance part="R8" gate="G$1" x="63.5" y="0" rot="R90"/>
<instance part="R9" gate="G$1" x="60.96" y="0" rot="R90"/>
<instance part="LED1" gate="G$1" x="66.04" y="12.7"/>
<instance part="LED2" gate="G$1" x="63.5" y="12.7"/>
<instance part="LED3" gate="G$1" x="60.96" y="12.7"/>
<instance part="GND6" gate="1" x="63.5" y="-10.16"/>
<instance part="C1" gate="G$1" x="20.32" y="68.58" rot="R90"/>
<instance part="C2" gate="G$1" x="71.12" y="66.04" rot="R90"/>
<instance part="JP1" gate="G$1" x="45.72" y="20.32"/>
<instance part="JP2" gate="G$1" x="15.24" y="20.32"/>
</instances>
<busses>
</busses>
<nets>
<net name="N$1" class="0">
<segment>
<pinref part="U$1" gate="G$1" pin="2"/>
<wire x1="12.7" y1="68.58" x2="15.24" y2="68.58" width="0.1524" layer="91"/>
<pinref part="R1" gate="G$1" pin="1"/>
<wire x1="15.24" y1="68.58" x2="17.78" y2="68.58" width="0.1524" layer="91"/>
<wire x1="15.24" y1="71.12" x2="15.24" y2="68.58" width="0.1524" layer="91"/>
<junction x="15.24" y="68.58"/>
<pinref part="C1" gate="G$1" pin="+"/>
</segment>
</net>
<net name="N$2" class="0">
<segment>
<pinref part="R2" gate="G$1" pin="1"/>
<wire x1="25.4" y1="68.58" x2="27.94" y2="68.58" width="0.1524" layer="91"/>
<pinref part="C1" gate="G$1" pin="-"/>
</segment>
</net>
<net name="N$3" class="0">
<segment>
<pinref part="R2" gate="G$1" pin="2"/>
<wire x1="38.1" y1="68.58" x2="43.18" y2="68.58" width="0.1524" layer="91"/>
<pinref part="R5" gate="G$1" pin="1"/>
<wire x1="45.72" y1="76.2" x2="43.18" y2="76.2" width="0.1524" layer="91"/>
<wire x1="43.18" y1="76.2" x2="43.18" y2="68.58" width="0.1524" layer="91"/>
<pinref part="IC1" gate="A" pin="-IN"/>
<wire x1="43.18" y1="68.58" x2="48.26" y2="68.58" width="0.1524" layer="91"/>
<junction x="43.18" y="68.58"/>
</segment>
</net>
<net name="N$4" class="0">
<segment>
<pinref part="R3" gate="G$1" pin="1"/>
<pinref part="R4" gate="G$1" pin="2"/>
<wire x1="40.64" y1="71.12" x2="40.64" y2="63.5" width="0.1524" layer="91"/>
<pinref part="IC1" gate="A" pin="+IN"/>
<wire x1="40.64" y1="63.5" x2="40.64" y2="60.96" width="0.1524" layer="91"/>
<wire x1="48.26" y1="63.5" x2="40.64" y2="63.5" width="0.1524" layer="91"/>
<junction x="40.64" y="63.5"/>
</segment>
</net>
<net name="N$5" class="0">
<segment>
<pinref part="R5" gate="G$1" pin="2"/>
<wire x1="66.04" y1="76.2" x2="55.88" y2="76.2" width="0.1524" layer="91"/>
<pinref part="IC1" gate="A" pin="OUT"/>
<wire x1="63.5" y1="66.04" x2="66.04" y2="66.04" width="0.1524" layer="91"/>
<wire x1="66.04" y1="66.04" x2="68.58" y2="66.04" width="0.1524" layer="91"/>
<wire x1="66.04" y1="76.2" x2="66.04" y2="66.04" width="0.1524" layer="91"/>
<junction x="66.04" y="66.04"/>
<pinref part="C2" gate="G$1" pin="+"/>
</segment>
</net>
<net name="3.3V" class="0">
<segment>
<pinref part="R1" gate="G$1" pin="2"/>
<wire x1="15.24" y1="81.28" x2="15.24" y2="83.82" width="0.1524" layer="91"/>
<label x="15.24" y="81.28" size="1.778" layer="95" rot="R90"/>
</segment>
<segment>
<pinref part="R3" gate="G$1" pin="2"/>
<wire x1="40.64" y1="81.28" x2="40.64" y2="83.82" width="0.1524" layer="91"/>
<label x="40.64" y="81.28" size="1.778" layer="95" rot="R90"/>
</segment>
<segment>
<pinref part="IC1" gate="P" pin="V+"/>
<wire x1="55.88" y1="73.66" x2="55.88" y2="83.82" width="0.1524" layer="91"/>
<label x="55.88" y="81.28" size="1.778" layer="95" rot="R90"/>
</segment>
<segment>
<wire x1="-5.08" y1="71.12" x2="-5.08" y2="83.82" width="0.1524" layer="91"/>
<label x="-5.08" y="81.28" size="1.778" layer="95" rot="R90"/>
<pinref part="C3" gate="G$1" pin="1"/>
</segment>
<segment>
<wire x1="27.94" y1="22.86" x2="22.86" y2="22.86" width="0.1524" layer="91"/>
<label x="22.86" y="22.86" size="1.778" layer="95"/>
<pinref part="JP2" gate="G$1" pin="3"/>
</segment>
</net>
<net name="GND" class="0">
<segment>
<pinref part="U$1" gate="G$1" pin="1"/>
<wire x1="12.7" y1="66.04" x2="15.24" y2="66.04" width="0.1524" layer="91"/>
<wire x1="15.24" y1="66.04" x2="15.24" y2="48.26" width="0.1524" layer="91"/>
<pinref part="GND1" gate="1" pin="GND"/>
</segment>
<segment>
<pinref part="IC1" gate="P" pin="V-"/>
<wire x1="55.88" y1="58.42" x2="55.88" y2="48.26" width="0.1524" layer="91"/>
<pinref part="GND3" gate="1" pin="GND"/>
</segment>
<segment>
<pinref part="R4" gate="G$1" pin="1"/>
<pinref part="GND2" gate="1" pin="GND"/>
<wire x1="40.64" y1="50.8" x2="40.64" y2="48.26" width="0.1524" layer="91"/>
</segment>
<segment>
<pinref part="GND4" gate="1" pin="GND"/>
<wire x1="-5.08" y1="63.5" x2="-5.08" y2="48.26" width="0.1524" layer="91"/>
<pinref part="C3" gate="G$1" pin="2"/>
</segment>
<segment>
<wire x1="91.44" y1="55.88" x2="91.44" y2="48.26" width="0.1524" layer="91"/>
<pinref part="GND5" gate="1" pin="GND"/>
<pinref part="C4" gate="G$1" pin="2"/>
</segment>
<segment>
<wire x1="27.94" y1="20.32" x2="22.86" y2="20.32" width="0.1524" layer="91"/>
<label x="22.86" y="20.32" size="1.778" layer="95"/>
<pinref part="JP2" gate="G$1" pin="2"/>
</segment>
<segment>
<pinref part="R9" gate="G$1" pin="1"/>
<wire x1="60.96" y1="-5.08" x2="60.96" y2="-7.62" width="0.1524" layer="91"/>
<wire x1="60.96" y1="-7.62" x2="63.5" y2="-7.62" width="0.1524" layer="91"/>
<pinref part="R7" gate="G$1" pin="1"/>
<wire x1="63.5" y1="-7.62" x2="66.04" y2="-7.62" width="0.1524" layer="91"/>
<wire x1="66.04" y1="-7.62" x2="66.04" y2="-5.08" width="0.1524" layer="91"/>
<pinref part="R8" gate="G$1" pin="1"/>
<wire x1="63.5" y1="-5.08" x2="63.5" y2="-7.62" width="0.1524" layer="91"/>
<junction x="63.5" y="-7.62"/>
<pinref part="GND6" gate="1" pin="GND"/>
</segment>
</net>
<net name="N$6" class="0">
<segment>
<pinref part="R6" gate="G$1" pin="1"/>
<wire x1="76.2" y1="66.04" x2="78.74" y2="66.04" width="0.1524" layer="91"/>
<pinref part="C2" gate="G$1" pin="-"/>
</segment>
</net>
<net name="OUT" class="0">
<segment>
<pinref part="R6" gate="G$1" pin="2"/>
<wire x1="88.9" y1="66.04" x2="91.44" y2="66.04" width="0.1524" layer="91"/>
<wire x1="96.52" y1="66.04" x2="91.44" y2="66.04" width="0.1524" layer="91"/>
<wire x1="91.44" y1="63.5" x2="91.44" y2="66.04" width="0.1524" layer="91"/>
<junction x="91.44" y="66.04"/>
<label x="93.98" y="66.04" size="1.778" layer="95"/>
<pinref part="C4" gate="G$1" pin="1"/>
</segment>
<segment>
<wire x1="27.94" y1="17.78" x2="22.86" y2="17.78" width="0.1524" layer="91"/>
<label x="22.86" y="17.78" size="1.778" layer="95"/>
<pinref part="JP2" gate="G$1" pin="1"/>
</segment>
</net>
<net name="LED1" class="0">
<segment>
<label x="53.34" y="22.86" size="1.778" layer="95"/>
<wire x1="53.34" y1="22.86" x2="66.04" y2="22.86" width="0.1524" layer="91"/>
<pinref part="LED1" gate="G$1" pin="A"/>
<wire x1="66.04" y1="22.86" x2="66.04" y2="15.24" width="0.1524" layer="91"/>
<pinref part="JP1" gate="G$1" pin="3"/>
</segment>
</net>
<net name="LED2" class="0">
<segment>
<label x="53.34" y="20.32" size="1.778" layer="95"/>
<wire x1="53.34" y1="20.32" x2="63.5" y2="20.32" width="0.1524" layer="91"/>
<pinref part="LED2" gate="G$1" pin="A"/>
<wire x1="63.5" y1="20.32" x2="63.5" y2="15.24" width="0.1524" layer="91"/>
<pinref part="JP1" gate="G$1" pin="2"/>
</segment>
</net>
<net name="LED3" class="0">
<segment>
<wire x1="53.34" y1="17.78" x2="60.96" y2="17.78" width="0.1524" layer="91"/>
<pinref part="LED3" gate="G$1" pin="A"/>
<wire x1="60.96" y1="17.78" x2="60.96" y2="15.24" width="0.1524" layer="91"/>
<pinref part="JP1" gate="G$1" pin="1"/>
<label x="53.34" y="17.78" size="1.778" layer="95"/>
</segment>
</net>
<net name="N$8" class="0">
<segment>
<pinref part="LED3" gate="G$1" pin="C"/>
<pinref part="R9" gate="G$1" pin="2"/>
<wire x1="60.96" y1="7.62" x2="60.96" y2="5.08" width="0.1524" layer="91"/>
</segment>
</net>
<net name="N$9" class="0">
<segment>
<pinref part="LED2" gate="G$1" pin="C"/>
<pinref part="R8" gate="G$1" pin="2"/>
<wire x1="63.5" y1="7.62" x2="63.5" y2="5.08" width="0.1524" layer="91"/>
</segment>
</net>
<net name="N$10" class="0">
<segment>
<pinref part="LED1" gate="G$1" pin="C"/>
<pinref part="R7" gate="G$1" pin="2"/>
<wire x1="66.04" y1="7.62" x2="66.04" y2="5.08" width="0.1524" layer="91"/>
</segment>
</net>
</nets>
</sheet>
</sheets>
</schematic>
</drawing>
</eagle>
